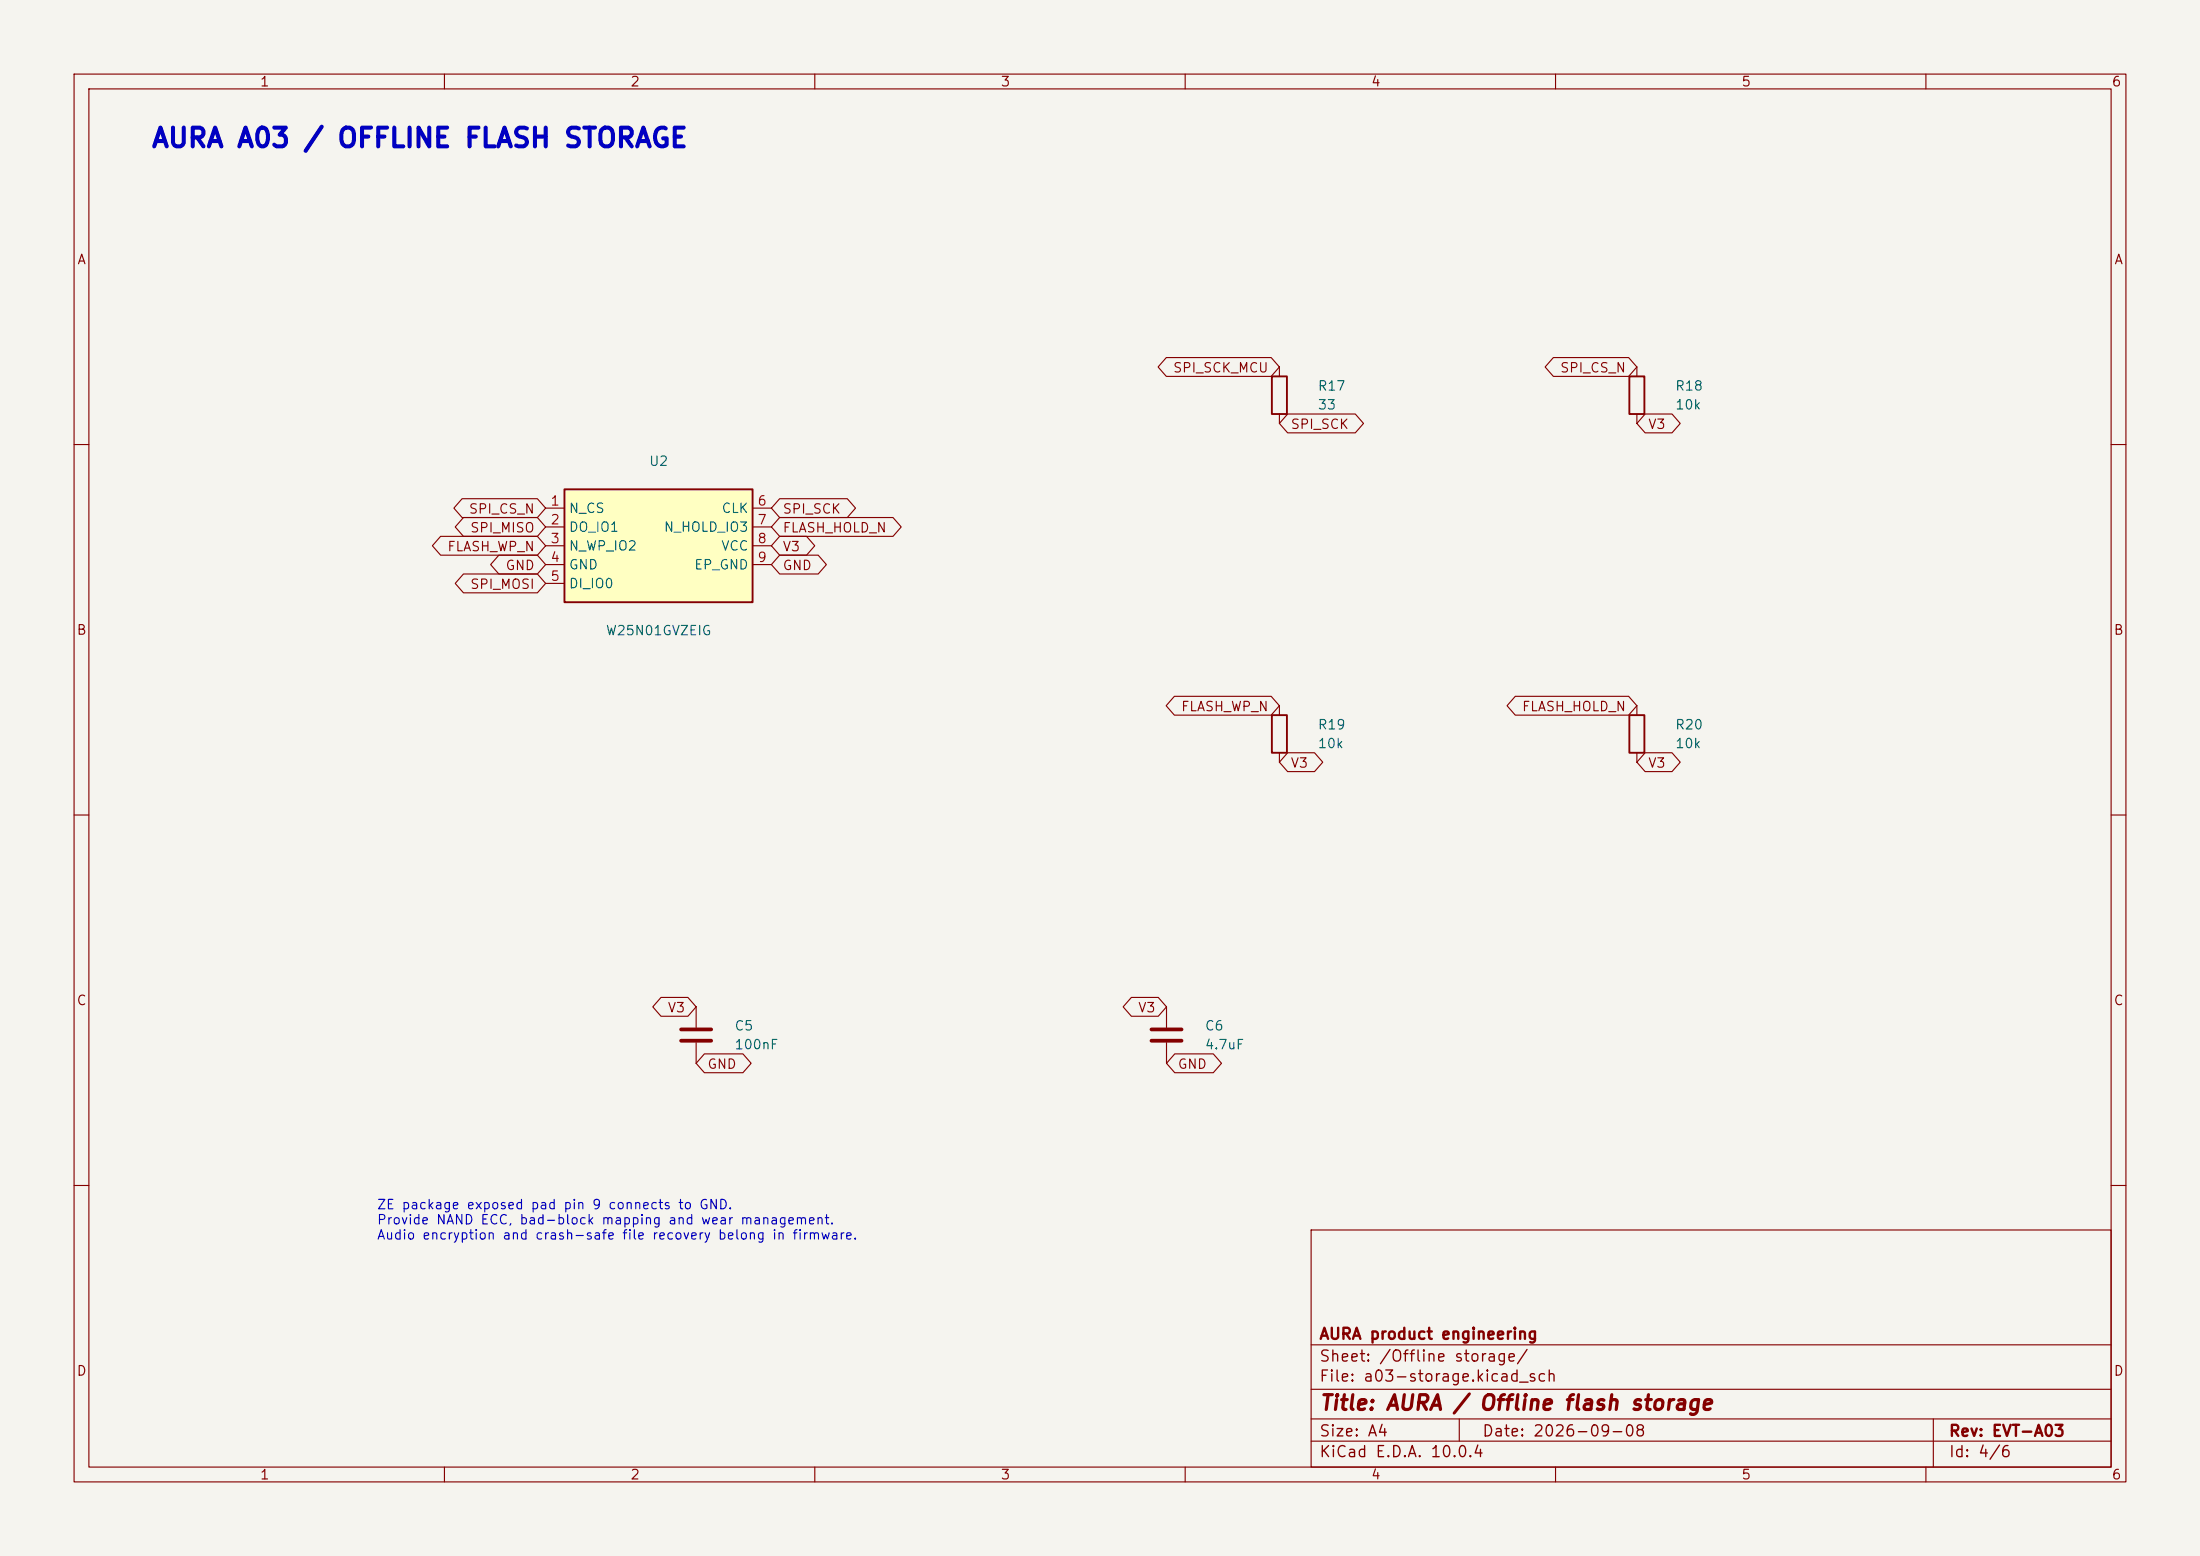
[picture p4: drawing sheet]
<svg xmlns="http://www.w3.org/2000/svg" width="297mm" height="210mm" viewBox="0 0 297 210" stroke-linecap="round" stroke-linejoin="round" font-family="sans-serif">
<path d="M0 0h297v210h-297z" fill="#f5f4ef" stroke="#f5f4ef" stroke-width=".14"/>
<g fill="none" stroke="#840000" stroke-width=".15">
<path d="M10 10h277v190h-277zM12 12h273v186h-273zM60 10v2M110 10v2M160 10v2M210 10v2M260 10v2M10 60h2M285 60h2M10 110h2M285 110h2M94 135.9v2.8"/>
<path d="M94 140.7v2.8M10 160h2M177 166h108v32h-108zM285 160h2M60 198v2M110 198v2M160 198v2M177 194.5h108M177 191.5h108M177 187.5h108M177 181.5h108M197 191.5v3"/>
<path d="M210 198v2M260 198v2M261 191.5v6.5"/>
</g>
<path d="M91.9 138.9h4.1M91.9 140.5h4.1" fill="none" stroke="#840000" stroke-width=".51"/>
<path d="M76.2 66h25.4v15.3h-25.4z" fill="#ffffc2"/>
<path d="M171.7 50.8h2v5.1h-2zM220 50.8h2v5.1h-2zM76.2 66h25.4v15.3h-25.4zM171.7 96.5h2v5.1h-2zM220 96.5h2v5.1h-2z" fill="none" stroke="#840000" stroke-width=".25"/>
<g fill="none" stroke="#840000" stroke-width=".15">
<path d="M157.5 48.3h14.1l1.1 1.2-1.1 1.3h-14.1l-1.2-1.3zM172.7 49.5v1.3M172.7 55.9v1.3M173.8 55.9h9.2l1.1 1.3-1.1 1.2h-9.2l-1.1-1.2zM209.7 48.3h10.2l1.1 1.2-1.1 1.3h-10.2l-1.1-1.3zM221 49.5v1.3M221 55.9v1.3M222.1 55.9h3.6l1.1 1.3-1.1 1.2h-3.6l-1.1-1.2zM59.5 72.4h13l1.2 1.3-1.2 1.2h-13l-1.1-1.2zM62.4 67.3h10.1l1.2 1.3-1.2 1.3h-10.1l-1.1-1.3zM62.6 69.8h9.9l1.2 1.3-1.2 1.3h-9.9l-1.1-1.3zM62.6 77.5h9.9l1.2 1.2-1.2 1.3h-9.9l-1.1-1.3z"/>
<path d="M67.3 74.9h5.2l1.2 1.3-1.2 1.3h-5.2l-1.1-1.3zM73.7 68.6h2.5M73.7 71.1h2.5M73.7 73.7h2.5M73.7 76.2h2.5M73.7 78.7h2.5M101.6 68.6h2.5M101.6 71.1h2.5M101.6 73.7h2.5M101.6 76.2h2.5M105.3 67.3h9.1l1.1 1.3-1.1 1.3h-9.1l-1.2-1.3zM105.3 69.8h15.3l1.1 1.3-1.1 1.3h-15.3l-1.2-1.3z"/>
<path d="M105.3 72.4h3.6l1.1 1.3-1.1 1.2h-3.6l-1.2-1.2zM105.3 74.9h5.2l1.1 1.3-1.1 1.3h-5.2l-1.2-1.3zM158.5 94h13.1l1.1 1.3-1.1 1.2h-13.1l-1.1-1.2zM172.7 95.3v1.2M204.6 94h15.3l1.1 1.3-1.1 1.2h-15.3l-1.1-1.2zM221 95.3v1.2M172.7 101.6v1.3M173.8 101.6h3.7l1.1 1.3-1.1 1.2h-3.7l-1.1-1.2zM221 101.6v1.3M222.1 101.6h3.6l1.1 1.3-1.1 1.2h-3.6l-1.1-1.2zM89.2 134.6h3.7l1.1 1.3-1.1 1.3h-3.7l-1.1-1.3zM152.7 134.6h3.7l1.1 1.3-1.1 1.3h-3.7l-1.1-1.3z"/>
<path d="M157.5 135.9v2.8M95.1 142.2h5.2l1.1 1.3-1.1 1.3h-5.2l-1.1-1.3zM157.5 140.7v2.8M158.6 142.2h5.2l1.1 1.3-1.1 1.3h-5.2l-1.1-1.3z"/>
</g>
<path d="M155.4 138.9h4.1M155.4 140.5h4.1" fill="none" stroke="#840000" stroke-width=".51"/>
<text font-size="2.5" fill="#0000c2" x="20.3" y="20.5">AURA A03 / OFFLINE FLASH STORAGE</text>
<text font-size="2" fill="#840000" x="178" y="190.8">Title: AURA / Offline flash storage</text>
<g font-size="1.5" fill="#840000">
<text x="178" y="184.2">Sheet: /Offline storage/</text>
<text x="178" y="181.2">AURA product engineering</text>
<text x="178" y="186.9">File: a03-storage.kicad_sch</text>
<text x="178" y="197.1">KiCad E.D.A. 10.0.4</text>
<text x="178" y="194.3">Size: A4</text>
<text x="200" y="194.3">Date: 2026-09-08</text>
<text x="263" y="194.3">Rev: EVT-A03</text>
<text x="263" y="197.1">Id: 4/6</text>
</g>
<g font-size="1.3" fill="#840000">
<text x="35" y="12">1</text>
<text x="85" y="12">2</text>
<text x="135" y="12">3</text>
<text x="185" y="12">4</text>
<text x="235" y="12">5</text>
<text x="285" y="12">6</text>
<text x="10.3" y="36">A</text>
<text x="285.3" y="36">A</text>
<text x="158.3" y="50.6">SPI_SCK_MCU</text>
<text x="210.5" y="50.6">SPI_CS_N</text>
<text x="174.1" y="58.2">SPI_SCK</text>
<text x="222.4" y="58.2">V3</text>
<text x="63.2" y="69.6">SPI_CS_N</text>
<text x="105.6" y="69.6">SPI_SCK</text>
<text x="60.3" y="74.7">FLASH_WP_N</text>
<text x="63.4" y="72.2">SPI_MISO</text>
<text x="68.2" y="77.3">GND</text>
<text x="105.6" y="72.2">FLASH_HOLD_N</text>
<text x="105.6" y="74.7">V3</text>
<text x="105.6" y="77.3">GND</text>
<text x="63.4" y="79.8">SPI_MOSI</text>
<text x="10.3" y="86">B</text>
<text x="285.3" y="86">B</text>
<text x="159.4" y="96.3">FLASH_WP_N</text>
<text x="205.4" y="96.3">FLASH_HOLD_N</text>
<text x="174.1" y="103.9">V3</text>
<text x="222.4" y="103.9">V3</text>
<text x="10.3" y="136">C</text>
<text x="90" y="137">V3</text>
<text x="153.5" y="137">V3</text>
<text x="285.3" y="136">C</text>
<text x="95.4" y="144.6">GND</text>
<text x="158.9" y="144.6">GND</text>
<text x="10.3" y="186">D</text>
<text x="285.3" y="186">D</text>
<text x="35" y="200">1</text>
<text x="85" y="200">2</text>
<text x="135" y="200">3</text>
<text x="185" y="200">4</text>
<text x="235" y="200">5</text>
<text x="285" y="200">6</text>
</g>
<g font-size="1.3" fill="#006464">
<text x="177.8" y="53">R17</text>
<text x="226.1" y="53">R18</text>
<text x="177.8" y="55.6">33</text>
<text x="226.1" y="55.6">10k</text>
<text x="87.5" y="63.2">U2</text>
<text x="76.7" y="69.6">N_CS</text>
<text x="97.3" y="69.6">CLK</text>
<text x="76.7" y="72.1">DO_IO1</text>
<text x="76.7" y="74.6">N_WP_IO2</text>
<text x="76.7" y="77.2">GND</text>
<text x="89.5" y="72.1">N_HOLD_IO3</text>
<text x="93.6" y="77.2">EP_GND</text>
<text x="97.3" y="74.6">VCC</text>
<text x="76.7" y="79.7">DI_IO0</text>
<text x="81.7" y="86.1">W25N01GVZEIG</text>
<text x="177.8" y="101.3">10k</text>
<text x="177.8" y="98.8">R19</text>
<text x="226.1" y="101.3">10k</text>
<text x="226.1" y="98.8">R20</text>
<text x="99.1" y="139.4">C5</text>
<text x="99.1" y="141.9">100nF</text>
<text x="162.6" y="139.4">C6</text>
<text x="162.6" y="141.9">4.7uF</text>
</g>
<g font-size="1.3" fill="#a90000">
<text x="74.2" y="68.6">1</text>
<text x="74.2" y="71.1">2</text>
<text x="102.2" y="68.6">6</text>
<text x="102.2" y="71.1">7</text>
<text x="74.2" y="73.6">3</text>
<text x="74.2" y="76.2">4</text>
<text x="102.2" y="73.6">8</text>
<text x="102.2" y="76.2">9</text>
<text x="74.2" y="78.7">5</text>
</g>
<g font-size="1.3" fill="#0000c2">
<text x="50.8" y="163.5">ZE package exposed pad pin 9 connects to GND.</text>
<text x="50.8" y="165.6">Provide NAND ECC, bad-block mapping and wear management.</text>
<text x="50.8" y="167.6">Audio encryption and crash-safe file recovery belong in firmware.</text>
</g>
</svg>
